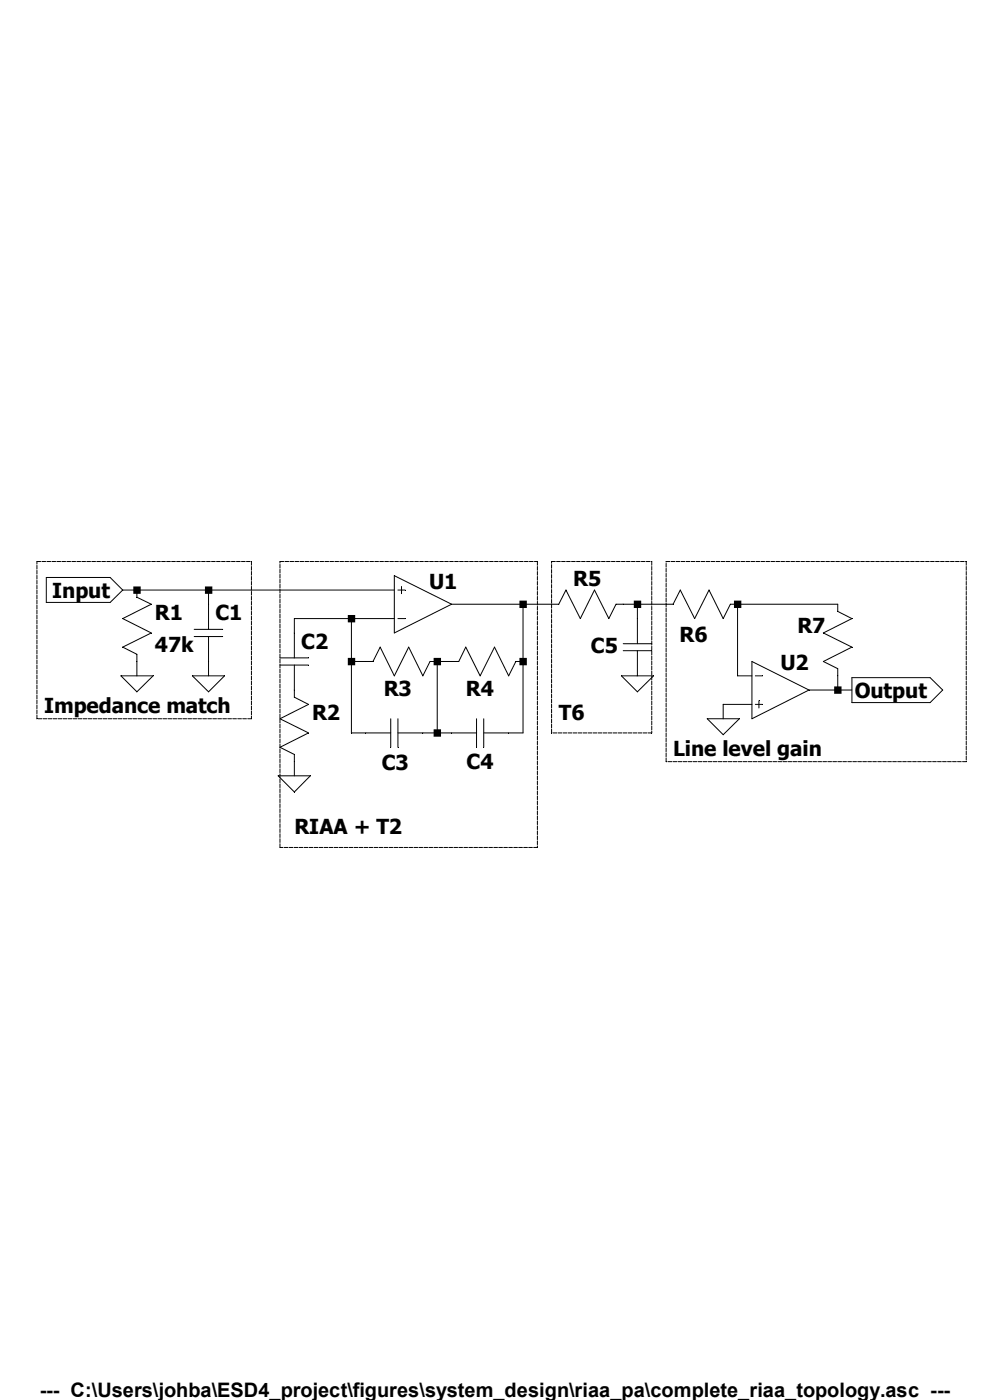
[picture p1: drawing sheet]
Version 4
SHEET 1 892 680
WIRE -48 80 -64 80
WIRE 32 80 -48 80
WIRE 240 80 32 80
WIRE 32 96 32 80
WIRE 384 96 304 96
WIRE 416 96 384 96
WIRE 512 96 496 96
WIRE 544 96 512 96
WIRE 736 96 624 96
WIRE 192 112 128 112
WIRE 240 112 192 112
WIRE 512 112 512 96
WIRE 128 128 128 112
WIRE 192 160 192 112
WIRE 208 160 192 160
WIRE 304 160 288 160
WIRE 384 160 384 96
WIRE -48 176 -48 160
WIRE 32 176 32 160
WIRE 624 176 624 96
WIRE 640 176 624 176
WIRE 736 192 736 176
WIRE 736 192 704 192
WIRE 752 192 736 192
WIRE 640 208 608 208
WIRE 608 224 608 208
WIRE 192 240 192 160
WIRE 208 240 192 240
WIRE 288 240 288 160
WIRE 288 240 272 240
WIRE 304 240 288 240
WIRE 384 240 384 160
WIRE 384 240 368 240
WIRE 128 288 128 272
FLAG -48 176 0
FLAG 32 176 0
FLAG 128 288 0
FLAG 512 176 0
FLAG -64 80 Input
IOPIN -64 80 In
FLAG 608 224 0
FLAG 752 192 Output
IOPIN 752 192 Out
SYMBOL OpAmps\\opamp 272 160 M180
WINDOW 0 7 90 Left 2
SYMATTR InstName U1
SYMBOL res -64 64 R0
SYMATTR InstName R1
SYMATTR Value 47k
SYMBOL cap 16 96 R0
SYMATTR InstName C1
SYMATTR Value ""
SYMBOL res 112 176 R0
SYMATTR InstName R2
SYMATTR Value ""
SYMBOL cap 112 128 R0
SYMATTR InstName C2
SYMATTR Value ""
SYMBOL res 304 144 R90
WINDOW 0 59 60 VBottom 2
WINDOW 3 32 56 VTop 2
SYMATTR InstName R3
SYMATTR Value ""
SYMBOL res 400 144 R90
WINDOW 0 59 64 VBottom 2
WINDOW 3 32 56 VTop 2
SYMATTR InstName R4
SYMATTR Value ""
SYMBOL cap 272 224 R90
WINDOW 0 62 31 VBottom 2
WINDOW 3 32 32 VTop 2
SYMATTR InstName C3
SYMATTR Value ""
SYMBOL cap 368 224 R90
WINDOW 0 61 32 VBottom 2
WINDOW 3 32 32 VTop 2
SYMATTR InstName C4
SYMATTR Value ""
SYMBOL res 512 80 R90
WINDOW 0 0 56 VBottom 2
WINDOW 3 32 56 VTop 2
SYMATTR InstName R5
SYMATTR Value ""
SYMBOL cap 496 112 R0
WINDOW 0 -36 29 Left 2
SYMATTR InstName C5
SYMATTR Value ""
SYMBOL OpAmps\\opamp 672 128 R0
SYMATTR InstName U2
SYMBOL res 640 80 R90
WINDOW 0 63 65 VBottom 2
WINDOW 3 32 56 VTop 2
SYMATTR InstName R6
SYMATTR Value ""
SYMBOL res 720 80 R0
WINDOW 0 -29 39 Left 2
SYMATTR InstName R7
SYMATTR Value ""
TEXT 424 216 Left 2 ;T6
TEXT 128 344 Left 2 ;RIAA + T2
TEXT 552 256 Left 2 ;Line level gain
TEXT -152 208 Left 2 ;Impedance match
RECTANGLE Normal 80 224 -160 48 1
RECTANGLE Normal 400 368 112 48 1
RECTANGLE Normal 528 240 416 48 1
RECTANGLE Normal 880 272 544 48 1
